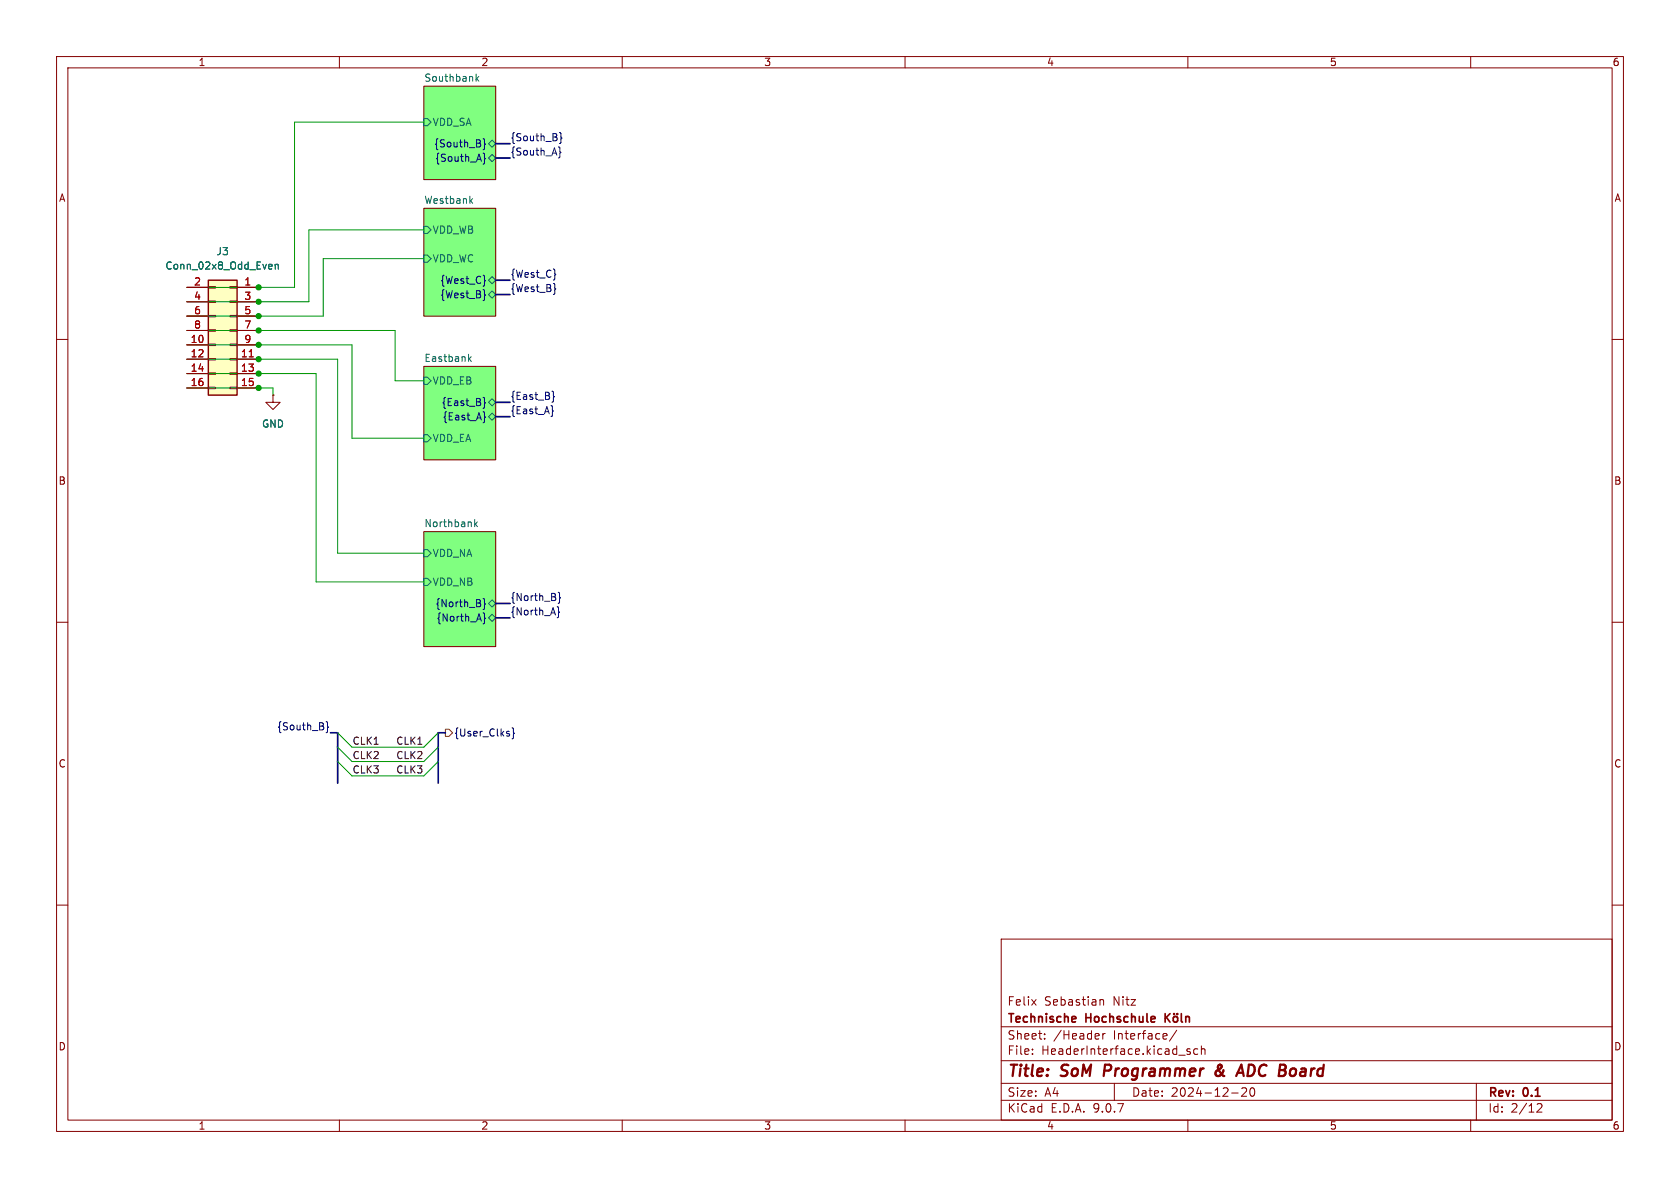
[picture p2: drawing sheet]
<svg xmlns="http://www.w3.org/2000/svg" width="297mm" height="210mm" viewBox="0 0 297 210" stroke-linecap="round" stroke-linejoin="round" font-family="sans-serif">
<g fill="none" stroke="#840000" stroke-width=".18">
<path d="M10 10h277v190h-277zM12 12h273v186h-273zM60 10v2M74.9 15.2h12.7v16.6h-12.7zM110 10v2M160 10v2M210 10v2M260 10v2M74.9 36.8h12.7v19.1h-12.7zM10 60h2M48.3 69.9v1.2h1.2l-1.2 1.3-1.3-1.3h1.3M48.3 69.9h.1"/>
<path d="M74.9 64.8h12.7v16.5h-12.7zM285 60h2M74.9 94h12.7v20.3h-12.7zM10 110h2M285 110h2M10 160h2M177 166h108v32h-108zM182.4 176.7l.8 1M183.2 176.7l-.8 1M194.5 176.8l.2-.1 .3 .1 .1 .9M285 160h2M60 198v2"/>
<path d="M110 198v2M160 198v2M177 194.5h108M177 191.5h108M177 187.5h108M177 181.5h108M182.5 186.3v.1M182.5 185.5v.1M184.7 183.6v.1M184.7 182.8v.1M195 182.7v1M195.4 182.7l-.3 .1-.1 .2"/>
<path d="M197 191.5v3M208 182.1l-1.3 2M210 198v2M210.4 185.5l-.4-.1-.2 .2 .1 .2 .5 .2v.3h-.6M211.7 185.5l-.4-.1-.3 .3v.4l.2 .2h.5M212.4 185.5l.2-.1 .4 .1v.9M212.4 184.9v1.5M217.7 193.2h1.2M219.5 192.4l.6-.1 .2 .1 .1 .3-.9 1.1h.9M221.1 192.4l.2-.1a.81 .81 0 0 1 .6 .6 .81 .81 0 0 1-.3 .8l-.1 .1a.81 .81 0 0 1-.4-1.4zM260 198v2M261 191.5v6.5"/>
<path d="M271.7 195.2l.6-.1 .2 .1 .1 .3-.9 1.1h.9"/>
</g>
<path d="M195.4 188.2l-.3 2M215.9 188.8l-.8 .5a.52 .52 0 0 0-.1 .8 .52 .52 0 0 0 .8-.1M215.9 188.3l-.2-.1a.41 .41 0 0 0-.4 .5l.6 1.1M218.8 189.6h1M219.5 188.2l.4 2" fill="none" stroke="#840000" stroke-width=".4"/>
<path d="M190.1 179.8l.1 .2-.7 .2M206 179.2v1.5M206.2 179.8l.6 .9M206.8 179.2l-.8 .8M207.6 179.8l.3-.1 .3 .3v.4l-.3 .3-.3-.1-.2-.2v-.4zM207.6 179.2v.1M208.1 179.2v.1M208.8 179.2v1.3l.3 .2M209.6 179.8l.2-.1 .4 .1 .1 .9M209.6 179.7v1" fill="none" stroke="#840000" stroke-width=".3"/>
<g fill="#80ff80" stroke="#80ff80" stroke-width=".18">
<path d="M74.9 64.8h12.7v16.5h-12.7z"/>
<path d="M74.9 36.8h12.7v19.1h-12.7z"/>
<path d="M74.9 15.2h12.7v16.6h-12.7z"/>
<path d="M74.9 94h12.7v20.3h-12.7z"/>
</g>
<g fill="none" stroke="#006464" stroke-width=".18">
<path d="M84.2 13.1v1.3M84.3 13.9l.3 .5M84.6 13.5l-.4 .5M74.9 21h.7l.6 .6-.6 .6h-.7zM83.2 35.5l.4 .5M83.6 35.1l-.5 .5M86.4 25.4l.6-.6 .6 .6-.6 .6zM86.4 27.9l.6-.6 .6 .6-.6 .7zM74.9 40h.7l.6 .6-.6 .7h-.7zM74.9 45.1h.7l.6 .6-.6 .7h-.7zM86.4 49.5l.6-.6 .6 .6-.6 .7zM87 51.4l.6 .7-.6 .6-.6-.6z"/>
<path d="M74.9 66.7h.7l.6 .6-.6 .6h-.7zM74.9 76.8h.7l.6 .7-.6 .6h-.7zM83 63.4l.3 .5M83.3 63l-.5 .5M86.4 71.1l.6-.6 .6 .6-.6 .7zM86.4 73.7l.6-.7 .6 .7-.6 .6zM74.9 97.2h.7l.6 .6-.6 .6h-.7zM83.9 91.8v1.3M84 92.6l.4 .5M84.4 92.3l-.5 .4M74.9 102.2h.7l.6 .7-.6 .6h-.7zM86.4 106.7l.6-.7 .6 .7-.6 .6z"/>
<path d="M87 108.6l.6 .6-.6 .7-.6-.7z"/>
</g>
<path d="M85.4 24.5l.2 .2v.6l.2 .2-.2 .2v.6l-.2 .2M85.4 27.1l.2 .1v.7l.2 .1-.2 .2v.6l-.2 .2M85.6 52l.2 .2-.2 .1M85.7 49.6h.1l-.1 .1M85.4 70.2l.2 .2v.6l.2 .2-.2 .2v.6l-.2 .2M85.6 72.8v.8l.2 .2-.2 .1v.8M85.4 105.8l.2 .2v.6l.2 .2-.2 .2v.6l-.2 .1M85.4 108.3l.2 .2v.6l.2 .2-.2 .2v.6l-.2 .2" fill="none" stroke="#000084" stroke-width=".18"/>
<path d="M36.8 49.5h5.1v20.4h-5.1z" fill="#ffffc2"/>
<path d="M36.8 49.5h5.1v20.4h-5.1z" fill="none" stroke="#840000" stroke-width=".25"/>
<g fill="none" stroke="#840000" stroke-width=".18">
<path d="M33 50.8h3.8M33 53.3h3.8M33 55.9h3.8M33 58.4h3.8M36.8 50.7h1.3v.2h-1.3zM36.8 53.2h1.3v.3h-1.3zM36.8 55.8h1.3v.2h-1.3zM36.8 58.3h1.3v.2h-1.3zM40.6 50.7h1.3v.2h-1.3zM40.6 53.2h1.3v.3h-1.3zM40.6 55.8h1.3v.2h-1.3zM40.6 58.3h1.3v.2h-1.3z"/>
<path d="M41.9 50.8h3.8M41.9 53.3h3.8M41.9 55.9h3.8M41.9 58.4h3.8M33 61h3.8M33 63.5h3.8M33 66h3.8M33 68.6h3.8M36.8 60.8h1.3v.3h-1.3zM36.8 63.4h1.3v.2h-1.3zM36.8 65.9h1.3v.3h-1.3zM36.8 68.5h1.3v.2h-1.3z"/>
<path d="M40.6 60.8h1.3v.3h-1.3zM40.6 63.4h1.3v.2h-1.3zM40.6 65.9h1.3v.3h-1.3zM40.6 68.5h1.3v.2h-1.3zM41.9 61h3.8M41.9 63.5h3.8M41.9 66h3.8M41.9 68.6h3.8M48.3 69.9h.1"/>
</g>
<path d="M44.1 63.1h.7" fill="none" stroke="#a90000" stroke-width=".18"/>
<path d="M47.9 46.7l.2 .3-.6 .1M48 47.5l-.1 .1M48.7 46.7v.9M48.7 46.8l.1-.1 .3 .1 .1 .8" fill="none" stroke="#006464" stroke-width=".18"/>
<path d="M98.7 26l.3 .2v.6l.2 .1-.2 .2v.6l-.3 .2M98.9 23.4l.3 .2v.6l.1 .2-.1 .2v.6l-.3 .2M98.1 50.9l.2 .2-.2 .2M98.1 48.5h.2l-.2 .1M97.6 71.8v.7l.2 .2-.2 .1v.8M97.6 69.2l.2 .1v.6l.2 .2-.2 .2v.6l-.2 .2M98.5 107.3l.2 .1v.6l.2 .2-.2 .2v.6l-.2 .2M98.7 104.7l.2 .2v.6l.2 .2-.2 .2v.6l-.2 .2M57.7 127.6l.2 .2v.6l.2 .1-.2 .2v.6l-.2 .2M90 129.8v.3M90.5 128.7l.3 .1v.7l.1 .1-.1 .2v.6l-.3 .2" fill="none" stroke="#000084" stroke-width=".18"/>
<path d="M78.7 128.9h.7l.6 .6-.6 .7h-.7z" fill="none" stroke="#725600" stroke-width=".18"/>
<path d="M87.6 25.4h2.6M87.6 27.9h2.6M87.6 52.1h2.6M87.6 49.5h2.6M87.6 73.7h2.6M87.6 71.1h2.6M87.6 106.7h2.6M87.6 109.2h2.6M58.4 129.5h1.3v8.9M78.7 129.5h-1.2v8.9" fill="none" stroke="#000084" stroke-width=".3"/>
<path d="M74.9 21.6h-22.8v29.2h-19.1M33 58.4h36.8v8.9h5.1M74.9 45.7h-17.8v10.2h-24.1M74.9 40.6h-20.3v12.7h-21.6M33 63.5h26.7v34.3h15.2M33 66h22.9v36.9h19M33 68.6h15.3v1.3M33 61h29.2v16.5h12.7M59.7 129.5l2.5 2.6h12.7l2.6-2.6M59.7 134.6l2.5 2.6h12.7l2.6-2.6M59.7 132.1l2.5 2.5h12.7l2.6-2.5" fill="none" stroke="#009600" stroke-width=".18"/>
<g fill="#009600" stroke="#009600" stroke-width=".18">
<circle cx="45.7" cy="63.5" r=".46"/>
<circle cx="45.7" cy="68.6" r=".46"/>
<circle cx="45.7" cy="66" r=".46"/>
<circle cx="45.7" cy="61" r=".46"/>
<circle cx="45.7" cy="58.4" r=".46"/>
<circle cx="45.7" cy="55.9" r=".46"/>
<circle cx="45.7" cy="50.8" r=".46"/>
<circle cx="45.7" cy="53.3" r=".46"/>
</g>
<g font-size="2.8" fill="#840000">
<text x="178" y="190.9">Title:</text>
<text x="187.7" y="190.9">SoM</text>
<text x="196" y="190.9">Programmer</text>
<text x="216.5" y="190.9">&amp;</text>
<text x="221.3" y="190.9">ADC Board</text>
</g>
<g font-size="2.1" fill="#840000">
<text x="178" y="178">Felix</text>
<text x="184.6" y="178">Sebastian</text>
<text x="196.8" y="178">Nitz</text>
<text x="178" y="184">Sheet:</text>
<text x="178" y="181.2">Technische</text>
<text x="186.2" y="184">/Header</text>
<text x="192" y="181.2">Hochschule</text>
<text x="196.9" y="184">Interface/</text>
<text x="178" y="186.7">File:</text>
<text x="184.1" y="186.7">HeaderInterface.kicad_sch</text>
<text x="178" y="196.9">KiCad</text>
<text x="178" y="194.1">Size:</text>
<text x="184.7" y="194.1">A4</text>
<text x="185.7" y="196.9">E.D.A.</text>
<text x="193.3" y="196.9">9.0.7</text>
<text x="200" y="194.1">Date:</text>
<text x="207" y="194.1">2024-12-20</text>
<text x="263" y="194.3">Rev:</text>
<text x="263" y="196.9">Id:</text>
<text x="267.1" y="196.9">2/12</text>
<text x="269.4" y="194.3">0.1</text>
</g>
<g font-size="1.8" fill="#840000">
<text x="35" y="11.9">1</text>
<text x="85" y="11.9">2</text>
<text x="135" y="11.9">3</text>
<text x="185" y="11.9">4</text>
<text x="235" y="11.9">5</text>
<text x="285" y="11.9">6</text>
<text x="10.3" y="35.9">A</text>
<text x="285.3" y="35.9">A</text>
<text x="10.3" y="85.9">B</text>
<text x="285.3" y="85.9">B</text>
<text x="10.3" y="135.9">C</text>
<text x="285.3" y="135.9">C</text>
<text x="10.3" y="185.9">D</text>
<text x="285.3" y="185.9">D</text>
<text x="35" y="199.9">1</text>
<text x="85" y="199.9">2</text>
<text x="135" y="199.9">3</text>
<text x="185" y="199.9">4</text>
<text x="235" y="199.9">5</text>
<text x="285" y="199.9">6</text>
</g>
<g font-size="1.8" fill="#006464">
<text x="74.9" y="14.5">Southbank</text>
<text x="76.4" y="22.5">VDD_SA</text>
<text x="74.9" y="36.1">Westbank</text>
<text x="76.4" y="41.5">VDD_WB</text>
<text x="29.1" y="47.9">Conn_02x8_Odd_Even</text>
<text x="38.2" y="45.3">J3</text>
<text x="76.4" y="46.6">VDD_WC</text>
<text x="74.9" y="64.1">Eastbank</text>
<text x="76.4" y="68.2">VDD_EB</text>
<text x="46.2" y="75.8">GND</text>
<text x="76.4" y="78.3">VDD_EA</text>
<text x="74.9" y="93.3">Northbank</text>
<text x="76.4" y="98.7">VDD_NA</text>
<text x="76.4" y="103.7">VDD_NB</text>
</g>
<g font-size="1.8" fill="#000084">
<text x="76.7" y="26.3">{South_B}</text>
<text x="76.8" y="28.8">{South_A}</text>
<text x="90.2" y="27.6">{South_A}</text>
<text x="90.2" y="25.1">{South_B}</text>
<text x="77.7" y="50.4">{West_C}</text>
<text x="77.7" y="52.9">{West_B}</text>
<text x="90.2" y="49.2">{West_C}</text>
<text x="90.2" y="51.7">{West_B}</text>
<text x="78" y="72">{East_B}</text>
<text x="90.2" y="70.8">{East_B}</text>
<text x="78.2" y="74.5">{East_A}</text>
<text x="90.2" y="73.3">{East_A}</text>
<text x="76.9" y="107.5">{North_B}</text>
<text x="90.2" y="106.3">{North_B}</text>
<text x="77.1" y="110.1">{North_A}</text>
<text x="90.2" y="108.9">{North_A}</text>
<text x="48.9" y="129.2">{South_B}</text>
<text x="80.2" y="130.4">{User_Clks}</text>
</g>
<g font-size="1.8" fill="#a90000">
<text x="34.2" y="50.5">2</text>
<text x="34.2" y="53.1">4</text>
<text x="43.1" y="50.5">1</text>
<text x="43.1" y="53.1">3</text>
<text x="34.2" y="55.6">6</text>
<text x="34.2" y="58.2">8</text>
<text x="43.1" y="55.6">5</text>
<text x="43.1" y="58.2">7</text>
<text x="33.6" y="60.7">10</text>
<text x="33.6" y="63.2">12</text>
<text x="33.6" y="65.8">14</text>
<text x="42.5" y="63.2">11</text>
<text x="42.5" y="65.8">13</text>
<text x="43.1" y="60.7">9</text>
<text x="33.6" y="68.3">16</text>
<text x="42.5" y="68.3">15</text>
</g>
<g font-size="1.8" fill="#0f0f0f">
<text x="62.2" y="131.7">CLK1</text>
<text x="69.9" y="131.7">CLK1</text>
<text x="62.2" y="136.8">CLK3</text>
<text x="62.2" y="134.3">CLK2</text>
<text x="69.9" y="134.3">CLK2</text>
<text x="69.9" y="136.8">CLK3</text>
</g>
</svg>
